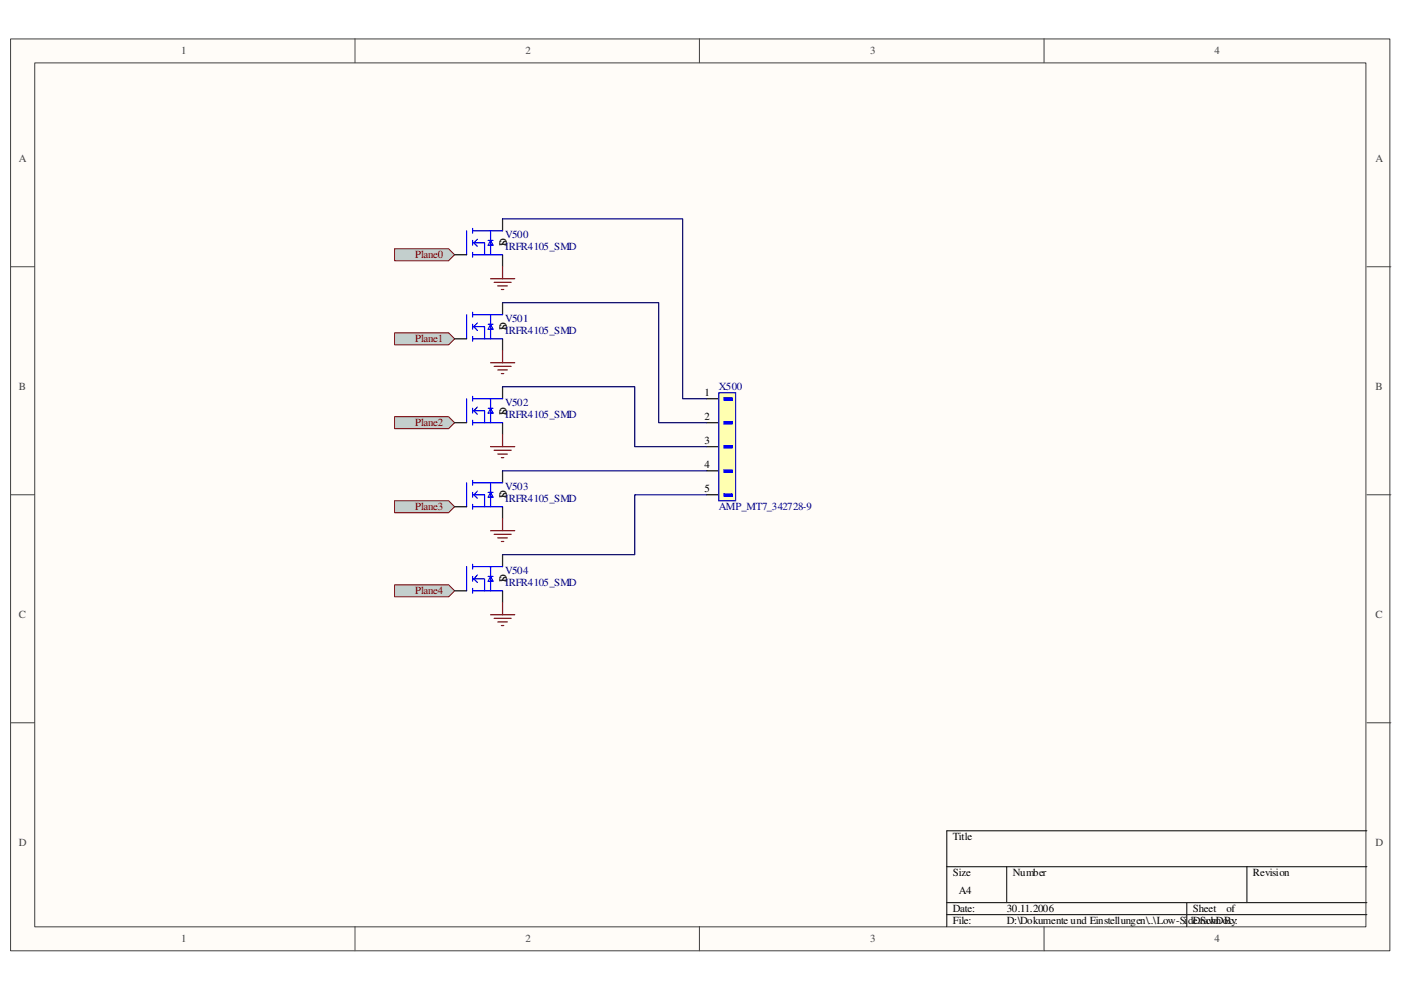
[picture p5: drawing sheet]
<svg xmlns="http://www.w3.org/2000/svg" width="297mm" height="210mm" viewBox="0 0 297 210" stroke-linecap="round" stroke-linejoin="round" font-family="sans-serif">
<path d="M2.3 8.3h292.4v193.3h-292.4z" fill="#fffcf8"/>
<path d="M2.2 8.3h292.5v193.3h-292.5z" fill="none" stroke="#404040" stroke-width=".21"/>
<path d="M7.4 13.4h282.2v183.1h-282.2z" fill="#fffcf8"/>
<g fill="none" stroke="#404040" stroke-width=".21">
<path d="M7.4 13.3h282.2v183.2h-282.2zM75.3 8.2v5.1M148.3 8.2v5.1M221.4 8.2v5.1M2.2 56.6h5.1M289.8 56.6h5.1M2.2 104.9h5.1M289.8 104.9h5.1M2.2 153.2h5.1M289.8 153.2h5.1M75.3 196.5v5.1M148.3 196.5v5.1"/>
<path d="M221.4 196.5v5.1"/>
</g>
<path d="M289.8 176.1h-89.1v20.4M200.7 183.8h89.1M200.7 191.4h89.1M200.7 193.9h89.1M213.4 183.8v7.6M251.6 191.4v5.1M264.4 183.8v7.6" fill="none" stroke="#000" stroke-width=".21"/>
<path d="M83.6 124h11.5l1.3 1.3-1.3 1.2h-11.5z" fill-rule="evenodd" fill="#c3cfcd"/>
<path d="M83.6 124h11.5l1.3 1.3-1.3 1.2h-11.5z" fill="none" stroke="#800000" stroke-width=".21"/>
<path d="M83.6 106.2h11.5l1.3 1.2-1.3 1.3h-11.5z" fill-rule="evenodd" fill="#c3cfcd"/>
<path d="M83.6 106.2h11.5l1.3 1.2-1.3 1.3h-11.5z" fill="none" stroke="#800000" stroke-width=".21"/>
<g fill="none" stroke="#00f" stroke-width=".25">
<path d="M98.9 102.4v5M100.2 104.9h2.5v2.5M100.2 101.9v1M100.2 104.4v1M100.2 106.9v1.1M100.2 119.6v1.1M100.2 102.4h6.3M100.2 107.4h6.3M101.2 104.1l-.7 .8 .7 .8M103.5 104.4h1M104 105.4h.5h-1l.5-1 .5 1M104 102.4v5"/>
<path d="M98.9 120.1v5.2M100.2 122.7h2.5v2.6M100.2 122.2v1M100.2 124.8v1M100.2 120.1h6.3M100.2 125.3h6.3M101.2 121.9l-.7 .8 .7 .8M103.5 122.2h1M104 123.2h.5h-1l.5-1 .5 1M104 120.1v5.2"/>
</g>
<path d="M106.5 99.8v2.6M96.4 107.4h2.5M106.5 107.4v2.6M106.5 117.6v2.5M96.4 125.3h2.5M106.5 125.3v2.5" fill="none" stroke="#000" stroke-width=".25"/>
<path d="M83.6 88.3h11.5l1.3 1.3-1.3 1.3h-11.5z" fill-rule="evenodd" fill="#c3cfcd"/>
<path d="M83.6 88.3h11.5l1.3 1.3-1.3 1.3h-11.5z" fill="none" stroke="#800000" stroke-width=".21"/>
<path d="M83.6 70.6h11.5l1.3 1.2-1.3 1.3h-11.5z" fill-rule="evenodd" fill="#c3cfcd"/>
<path d="M83.6 70.6h11.5l1.3 1.2-1.3 1.3h-11.5z" fill="none" stroke="#800000" stroke-width=".21"/>
<g fill="none" stroke="#00f" stroke-width=".25">
<path d="M98.9 66.7v5.1M100.2 69.3h2.5v2.5M100.2 66.2v1M100.2 68.7v1.1M100.2 71.3v1M100.2 66.7h6.3M100.2 71.8h6.3M101.2 68.5l-.7 .8 .7 .8M103.5 68.7h1M104 69.8h.5h-1l.5-1.1 .5 1.1M104 66.7v5.1M98.9 84.5v5.1"/>
<path d="M100.2 87.1h2.5v2.5M100.2 84v1M100.2 86.6v1M100.2 89.1v1M100.2 84.5h6.3M100.2 89.6h6.3M101.2 86.3l-.7 .8 .7 .7M103.5 86.6h1M104 87.6h.5h-1l.5-1 .5 1M104 84.5v5.1"/>
</g>
<path d="M96.4 71.8h2.5M106.5 64.2v2.5M106.5 71.8v2.6M96.4 89.6h2.5M106.5 82v2.5M106.5 89.6v2.6" fill="none" stroke="#000" stroke-width=".25"/>
<path d="M83.6 52.7h11.5l1.3 1.3-1.3 1.3h-11.5z" fill-rule="evenodd" fill="#c3cfcd"/>
<path d="M83.6 52.7h11.5l1.3 1.3-1.3 1.3h-11.5z" fill="none" stroke="#800000" stroke-width=".21"/>
<path d="M98.9 48.9v5.1M100.2 51.5h2.5v2.5M100.2 48.4v1M100.2 51v1M100.2 53.5v1M100.2 48.9h6.3M100.2 54h6.3M101.2 50.7l-.7 .8 .7 .7M103.5 51h1M104 52h.5h-1l.5-1 .5 1M104 48.9v5.1" fill="none" stroke="#00f" stroke-width=".25"/>
<path d="M96.4 54h2.5M106.5 46.4v2.5M106.5 54v2.6M149.8 84.5h2.6M149.8 89.6h2.6M149.8 94.7h2.6M149.8 99.8h2.6M149.8 104.9h2.6" fill="none" stroke="#000" stroke-width=".25"/>
<g fill="none" stroke="#800000" stroke-width=".25">
<path d="M104 59.1h5.1M104.8 59.9h3.6M106.5 56.6v2.5M104 76.9h5.1M104.8 77.7h3.6M105.5 60.6h2.1M105.5 78.4h2.1M106.3 61.4h.5M106.3 79.2h.5M106.5 74.4v2.5M104 94.7h5.1M104.8 95.5h3.6"/>
<path d="M105.5 96.3h2.1M106.3 97h.5M106.5 92.2v2.5M104 112.5h5.1M104.8 113.3h3.6M105.5 114h2.1M106.3 114.8h.5M106.5 110v2.5M104 130.3h5.1M104.8 131.1h3.6M105.5 131.9h2.1M106.3 132.6h.5"/>
<path d="M106.5 127.8v2.5"/>
</g>
<path d="M152.4 83.3h3.6v22.9h-3.6z" fill-rule="evenodd" fill="#ffffb0"/>
<path d="M152.4 83.3h3.6v22.9h-3.6z" fill="none" stroke="#0000bf" stroke-width=".25"/>
<path d="M153.5 84.4h1.7v.4h-1.7z" fill="#00f"/>
<path d="M153.5 84.3h1.7v.5h-1.7z" fill="none" stroke="#00f" stroke-width=".21"/>
<path d="M153.5 89.5h1.7v.4h-1.7z" fill="#00f"/>
<path d="M153.5 89.4h1.7v.5h-1.7z" fill="none" stroke="#00f" stroke-width=".21"/>
<path d="M153.5 94.5h1.7v.5h-1.7z" fill="#00f"/>
<path d="M153.5 94.5h1.7v.5h-1.7z" fill="none" stroke="#00f" stroke-width=".21"/>
<path d="M153.5 104.7h1.7v.5h-1.7z" fill="#00f"/>
<path d="M153.5 104.7h1.7v.5h-1.7z" fill="none" stroke="#00f" stroke-width=".21"/>
<path d="M153.5 99.7h1.7v.4h-1.7z" fill="#00f"/>
<path d="M153.5 99.6h1.7v.5h-1.7z" fill="none" stroke="#00f" stroke-width=".21"/>
<path d="M106.5 46.4h38.2v38.1h5.1M106.5 64.2h33.2v25.4h10.1M106.5 82h28.1v12.7h15.2M106.5 99.8h43.3M149.8 104.9h-15.2v12.7h-28.1" fill="none" stroke="#000080" stroke-width=".25"/>
<g font-size="2.3" fill="#404040">
<text x="38.4" y="11.5">1</text>
<text x="111.4" y="11.5">2</text>
<text x="184.5" y="11.5">3</text>
<text x="257.5" y="11.5">4</text>
<text x="4" y="34.4">A</text>
<text x="291.6" y="34.4">A</text>
<text x="4" y="82.7">B</text>
<text x="291.6" y="82.7">B</text>
<text x="4" y="131.1">C</text>
<text x="291.6" y="131.1">C</text>
<text x="4" y="179.4">D</text>
<text x="291.6" y="179.4">D</text>
<text x="38.4" y="199.8">1</text>
<text x="111.4" y="199.8">2</text>
<text x="184.5" y="199.8">3</text>
<text x="257.5" y="199.8">4</text>
</g>
<g font-size="2.3" fill="#000080">
<text x="107.1" y="50.4">V500</text>
<text x="107.1" y="53">IRFR4105_SMD</text>
<text x="107.1" y="68.2">V501</text>
<text x="107.1" y="70.8">IRFR4105_SMD</text>
<text x="152.4" y="82.7">X500</text>
<text x="107.1" y="86.1">V502</text>
<text x="107.1" y="88.6">IRFR4105_SMD</text>
<text x="107.1" y="103.8">V503</text>
<text x="107.1" y="106.4">IRFR4105_SMD</text>
<text x="152.4" y="108.2">AMP_MT7_342728-9</text>
<text x="107.1" y="121.7">V504</text>
<text x="107.1" y="124.2">IRFR4105_SMD</text>
</g>
<g font-size="2.3">
<text x="107.4" y="52.2" transform="rotate(-90 107.4 52.2)">D</text>
<text x="107.4" y="52.2" transform="rotate(-90 107.4 52.2)">S</text>
<text x="107.4" y="70.1" transform="rotate(-90 107.4 70.1)">D</text>
<text x="107.4" y="70.1" transform="rotate(-90 107.4 70.1)">S</text>
<text x="149.3" y="84">1</text>
<text x="107.4" y="87.9" transform="rotate(-90 107.4 87.9)">D</text>
<text x="107.4" y="87.9" transform="rotate(-90 107.4 87.9)">S</text>
<text x="149.3" y="89.1">2</text>
<text x="149.3" y="94.2">3</text>
<text x="149.3" y="99.3">4</text>
<text x="107.4" y="105.7" transform="rotate(-90 107.4 105.7)">D</text>
<text x="107.4" y="105.7" transform="rotate(-90 107.4 105.7)">S</text>
<text x="149.3" y="104.4">5</text>
<text x="107.4" y="123.5" transform="rotate(-90 107.4 123.5)">D</text>
<text x="107.4" y="123.5" transform="rotate(-90 107.4 123.5)">S</text>
<text x="202" y="178.1">Title</text>
<text x="202" y="185.8">Size</text>
<text x="214.8" y="185.8">Number</text>
<text x="265.6" y="185.8">Revision</text>
<text x="203.3" y="189.6">A4</text>
<text x="202" y="193.4">Date:</text>
<text x="202" y="196">File:</text>
<text x="213.5" y="193.4">30.11.2006</text>
<text x="213.5" y="196">D:\Dokumente und Einstellungen\..\Low-Side.SchDoc</text>
<text x="252.9" y="193.4">Sheet</text>
<text x="252.9" y="196">Drawn By:</text>
<text x="260.1" y="193.4">of</text>
</g>
<g font-size="2.3" fill="#800000">
<text x="88" y="54.7">Plane0</text>
<text x="88" y="72.6">Plane1</text>
<text x="88" y="90.4">Plane2</text>
<text x="88" y="108.2">Plane3</text>
<text x="88" y="126">Plane4</text>
</g>
</svg>
